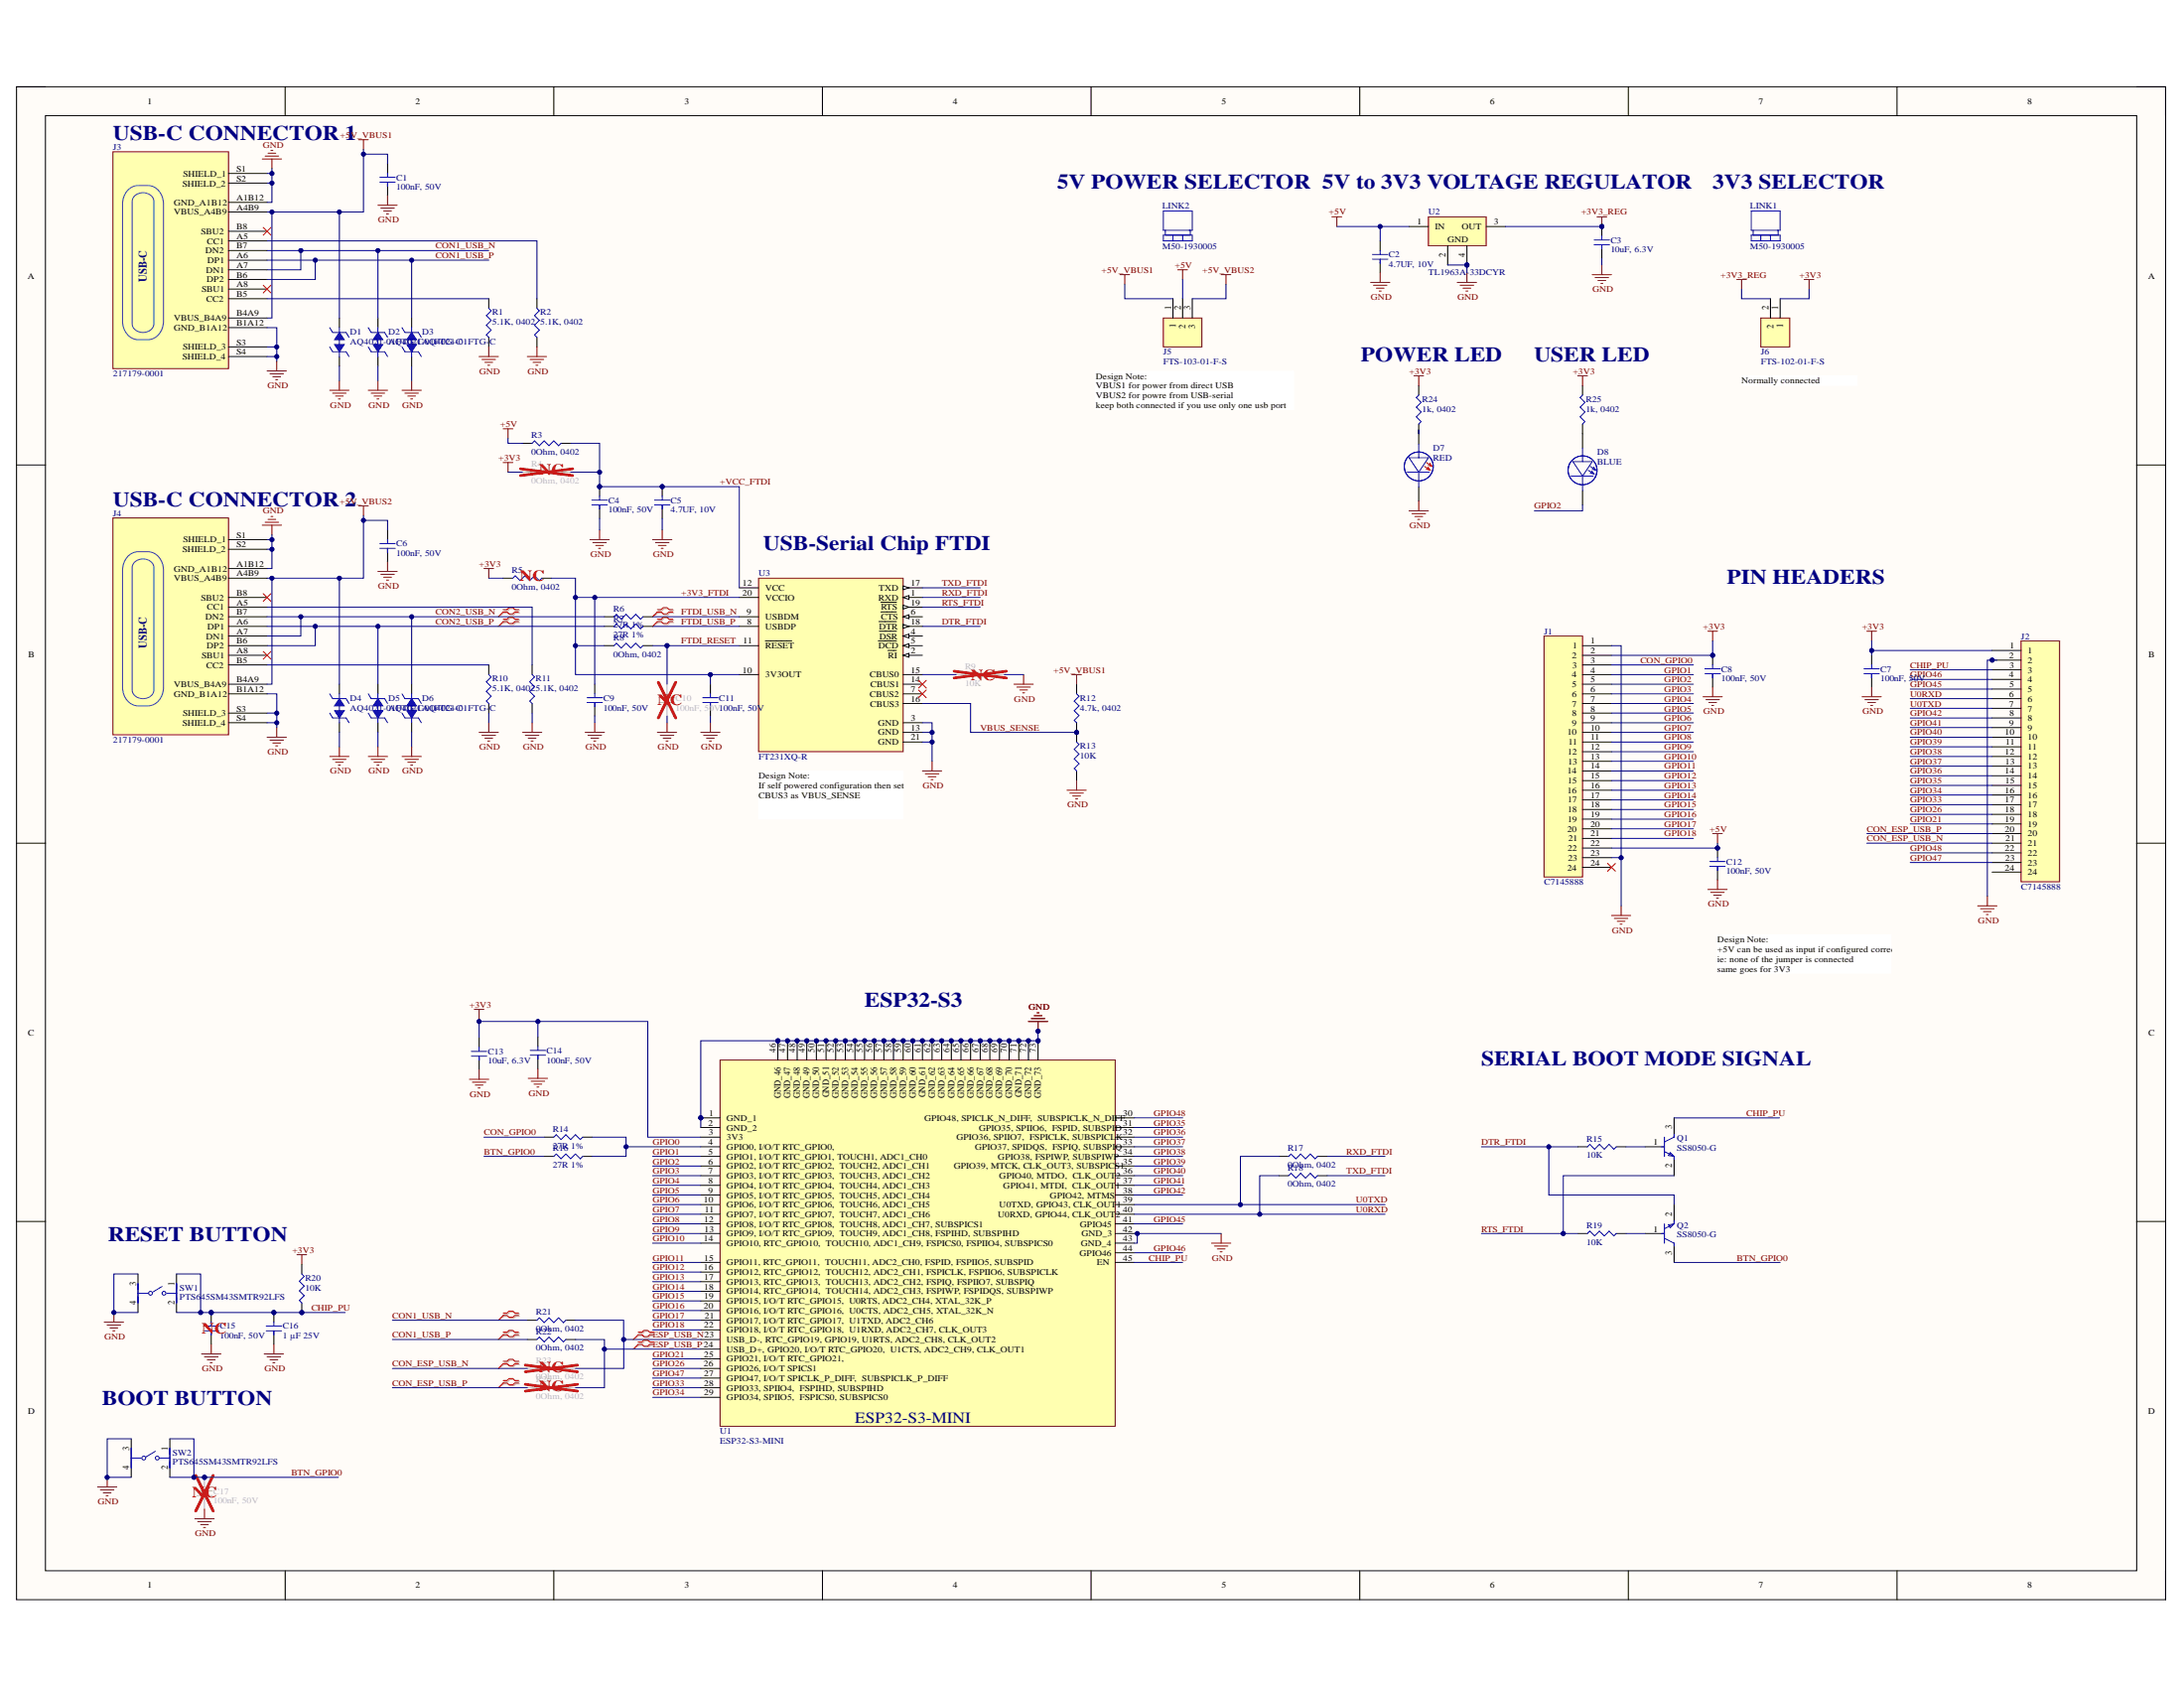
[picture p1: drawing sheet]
# Altium project ESP32-with-USB.PrjPcb
1 sheet, 66 parts. Net scope: global (net labels, ports and power ports of the same name join across sheets).
Board file: ESP32-with-USB_V0.1.PcbDoc

## Sheet ESP32-with-USB.SchDoc
size A2; SheetNumber: 1; SheetTotal: 1

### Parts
C1  100nF, 50V  [CAPC1005X55N]
C2  4.7UF, 10V  [CAPC1005X55N]
C3  10uF, 6.3V  [CAPC1005X55N]
C4  100nF, 50V  [CAPC1005X55N]
C5  4.7UF, 10V  [CAPC1005X55N]
C6  100nF, 50V  [CAPC1005X55N]
C7  100nF, 50V  [CAPC1005X55N]
C8  100nF, 50V  [CAPC1005X55N]
C9  100nF, 50V  [CAPC1005X55N]
C10  100nF, 50V  [CAPC1005X55N]
C11  100nF, 50V  [CAPC1005X55N]
C12  100nF, 50V  [CAPC1005X55N]
C13  10uF, 6.3V  [CAPC1005X55N]
C14  100nF, 50V  [CAPC1005X55N]
C15  100nF, 50V  [CAPC1005X55N]
C16  1 µF 25V  [CAPC1005X55N]
C17  100nF, 50V  [CAPC1005X55N]
D1  AQ4021-01FTG-C  [AQ4021-01FTG-C_0805]
D2  AQ4021-01FTG-C  [AQ4021-01FTG-C_0805]
D3  AQ4021-01FTG-C  [AQ4021-01FTG-C_0805]
D4  AQ4021-01FTG-C  [AQ4021-01FTG-C_0805]
D5  AQ4021-01FTG-C  [AQ4021-01FTG-C_0805]
D6  AQ4021-01FTG-C  [AQ4021-01FTG-C_0805]
D7  RED  [LED_RED_0402]
D8  BLUE  [LED_BLUE_0402]
J1  C7145888  [HDR_1X24_2.54MM]
J2  C7145888  [HDR_1X24_2.54MM]
J3  217179-0001  [FP-2171790001-MFG]
J4  217179-0001  [FP-2171790001-MFG]
J5  FTS-103-01-F-S  [HDR_1X3_1.27MM]
J6  FTS-102-01-F-S  [HDR_1X2_1.27MM]
LINK1  M50-1930005  (mechanical)
LINK2  M50-1930005  (mechanical)
Q1  SS8050-G  [FP-SS8050-G-IPC_B]
Q2  SS8050-G  [FP-SS8050-G-IPC_B]
R1  5.1K, 0402  [RESC1005X37N]
R2  5.1K, 0402  [RESC1005X37N]
R3  0Ohm, 0402  [RESC1005X37N]
R4  0Ohm, 0402  [RESC1005X37N]
R5  0Ohm, 0402  [RESC1005X37N]
R6  27R 1%  [RESC1005X37N]
R7  27R 1%  [RESC1005X37N]
R8  0Ohm, 0402  [RESC1005X37N]
R9  10K  [RESC1005X37N]
R10  5.1K, 0402  [RESC1005X37N]
R11  5.1K, 0402  [RESC1005X37N]
R12  4.7k, 0402  [RESC1005X37N]
R13  10K  [RESC1005X37N]
R14  27R 1%  [RESC1005X37N]
R15  10K  [RESC1005X37N]
R16  27R 1%  [RESC1005X37N]
R17  0Ohm, 0402  [RESC1005X37N]
R18  0Ohm, 0402  [RESC1005X37N]
R19  10K  [RESC1005X37N]
R20  10K  [RESC1005X37N]
R21  0Ohm, 0402  [RESC1005X37N]
R22  0Ohm, 0402  [RESC1005X37N]
R23  0Ohm, 0402  [RESC1005X37N]
R24  1k, 0402  [RESC1005X37N]
R25  1k, 0402  [RESC1005X37N]
R26  0Ohm, 0402  [RESC1005X37N]
SW1  PTS645SM43SMTR92LFS  [FP-PTS645SM43SMTR92LFS-MFG]
SW2  PTS645SM43SMTR92LFS  [FP-PTS645SM43SMTR92LFS-MFG]
U1  ESP32-S3-MINI  [XCVR_ESP32-S3-MINI-1-N8]
U2  TL1963A-33DCYR  [DCY0004A_N]
U3  FT231XQ-R  [FP-QFN-20-IPC_B]

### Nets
+3V3: C7.2 C8.2 C13.2 C14.2 J1.2 J2.1 J6.1 R4.1 R5.1 R20.2 R24.1 R25.1 U1.3(3V3)
+3V3_REG: C3.2 J6.2 U2.3(OUT)
+5V: C2.2 C12.2 J1.22 J5.2 R3.1 U2.1(IN)
+5V_VBUS1: C1.2 D1.2 J3.A4B9(VBUS_A4B9) J3.B4A9(VBUS_B4A9) J5.1 R12.2
+5V_VBUS2: C6.2 D4.2 J4.A4B9(VBUS_A4B9) J4.B4A9(VBUS_B4A9) J5.3
GND: C1.1 C2.1 C3.1 C4.1 C5.1 C6.1 C7.1 C8.1 C9.1 C10.1 C11.1 C12.1 C13.1 C14.1 C15.1 C16.1 C17.1 D1.1 D2.1 D3.1 D4.1 D5.1 D6.1 D7.K- J1.1 J1.23 J2.2 J3.A1B12(GND_A1B12) J3.B1A12(GND_B1A12) J3.S1(SHIELD_1) J3.S2(SHIELD_2) J3.S3(SHIELD_3) J3.S4(SHIELD_4) J4.A1B12(GND_A1B12) J4.B1A12(GND_B1A12) J4.S1(SHIELD_1) J4.S2(SHIELD_2) J4.S3(SHIELD_3) J4.S4(SHIELD_4) R1.2 R2.2 R9.2 R10.2 R11.2 R13.1 SW1.3 SW1.4 SW2.3 SW2.4 U1.1(GND_1) U1.2(GND_2) U1.42(GND_3) U1.43(GND_4) U1.46(GND_46) U1.47(GND_47) U1.48(GND_48) U1.49(GND_49) U1.50(GND_50) U1.51(GND_51) U1.52(GND_52) U1.53(GND_53) U1.54(GND_54) U1.55(GND_55) U1.56(GND_56) U1.57(GND_57) U1.58(GND_58) U1.59(GND_59) U1.60(GND_60) U1.61(GND_61) U1.62(GND_62) U1.63(GND_63) U1.64(GND_64) U1.65(GND_65) U1.66(GND_66) U1.67(GND_67) U1.68(GND_68) U1.69(GND_69) U1.70(GND_70) U1.71(GND_71) U1.72(GND_72) U1.73(GND_73) U2.2(GND) U2.4(GND) U3.3(GND) U3.13(GND) U3.21(GND)
+3V3_FTDI: C9.2 C11.2 R5.2 R8.1 U3.10(3V3OUT) U3.20(VCCIO)
+VCC_FTDI: C4.2 C5.2 R3.2 R4.2 U3.12(VCC)
BTN_GPIO0: C17.2 Q2.3(C) R16.1 SW2.1 SW2.2
CHIP_PU: C15.2 C16.2 J2.3 Q1.3(C) R20.1 SW1.1 SW1.2 U1.45(EN)
CON1_USB_N: D2.2 J3.A7(DN1) J3.B7(DN2) R21.1
CON1_USB_P: D3.2 J3.A6(DP1) J3.B6(DP2) R22.1
CON2_USB_N: D6.2 J4.A7(DN1) J4.B7(DN2) R6.1
CON2_USB_P: D5.2 J4.A6(DP1) J4.B6(DP2) R7.1
CON_ESP_USB_N: J2.21 R23.1
CON_ESP_USB_P: J2.20 R26.1
CON_GPIO0: J1.3 R14.1
DTR_FTDI: Q2.2(E) R15.1 U3.18(~{DTR})
ESP_USB_N: R21.2 R23.2 U1.23(USB_D-,_RTC_GPIO19,_GPIO19,_U1RTS,_ADC2_CH8,_CLK_OUT2)
ESP_USB_P: R22.2 R26.2 U1.24(USB_D+,_GPIO20,_I/O/T_RTC_GPIO20,__U1CTS,_ADC2_CH9,_CLK_OUT1)
FTDI_RESET: C10.2 R8.2 U3.11(~{RESET})
FTDI_USB_N: R6.2 U3.9(USBDM)
FTDI_USB_P: R7.2 U3.8(USBDP)
GPIO0: R14.2 R16.2 U1.4(GPIO0,_I/O/T_RTC_GPIO0,)
GPIO1: J1.4 U1.5(GPIO1,_I/O/T_RTC_GPIO1,_TOUCH1,_ADC1_CH0)
GPIO2: D8.K- J1.5 U1.6(GPIO2,_I/O/T_RTC_GPIO2,__TOUCH2,_ADC1_CH1)
GPIO3: J1.6 U1.7(GPIO3,_I/O/T_RTC_GPIO3,__TOUCH3,_ADC1_CH2)
GPIO4: J1.7 U1.8(GPIO4,_I/O/T_RTC_GPIO4,__TOUCH4,_ADC1_CH3)
GPIO5: J1.8 U1.9(GPIO5,_I/O/T_RTC_GPIO5,__TOUCH5,_ADC1_CH4)
GPIO6: J1.9 U1.10(GPIO6,_I/O/T_RTC_GPIO6,__TOUCH6,_ADC1_CH5)
GPIO7: J1.10 U1.11(GPIO7,_I/O/T_RTC_GPIO7,__TOUCH7,_ADC1_CH6)
GPIO8: J1.11 U1.12(GPIO8,_I/O/T_RTC_GPIO8,__TOUCH8,_ADC1_CH7,_SUBSPICS1)
GPIO9: J1.12 U1.13(GPIO9,_I/O/T_RTC_GPIO9,__TOUCH9,_ADC1_CH8,_FSPIHD,_SUBSPIHD)
GPIO10: J1.13 U1.14(GPIO10,_RTC_GPIO10,__TOUCH10,_ADC1_CH9,_FSPICS0,_FSPIIO4,_SUBSPICS0)
GPIO11: J1.14 U1.15(GPIO11,_RTC_GPIO11,__TOUCH11,_ADC2_CH0,_FSPID,_FSPIIO5,_SUBSPID)
GPIO12: J1.15 U1.16(GPIO12,_RTC_GPIO12,__TOUCH12,_ADC2_CH1,_FSPICLK,_FSPIIO6,_SUBSPICLK)
GPIO13: J1.16 U1.17(GPIO13,_RTC_GPIO13,__TOUCH13,_ADC2_CH2,_FSPIQ,_FSPIIO7,_SUBSPIQ)
GPIO14: J1.17 U1.18(GPIO14,_RTC_GPIO14,__TOUCH14,_ADC2_CH3,_FSPIWP,_FSPIDQS,_SUBSPIWP)
GPIO15: J1.18 U1.19(GPIO15,_I/O/T_RTC_GPIO15,__U0RTS,_ADC2_CH4,_XTAL_32K_P)
GPIO16: J1.19 U1.20(GPIO16,_I/O/T_RTC_GPIO16,__U0CTS,_ADC2_CH5,_XTAL_32K_N)
GPIO17: J1.20 U1.21(GPIO17,_I/O/T_RTC_GPIO17,__U1TXD,_ADC2_CH6)
GPIO18: J1.21 U1.22(GPIO18,_I/O/T_RTC_GPIO18,__U1RXD,_ADC2_CH7,_CLK_OUT3)
GPIO21: J2.19 U1.25(GPIO21,_I/O/T_RTC_GPIO21,)
GPIO26: J2.18 U1.26(GPIO26,_I/O/T_SPICS1)
GPIO33: J2.17 U1.28(GPIO33,_SPIIO4,__FSPIHD,_SUBSPIHD)
GPIO34: J2.16 U1.29(GPIO34,_SPIIO5,__FSPICS0,_SUBSPICS0)
GPIO35: J2.15 U1.31(GPIO35,_SPIIO6,__FSPID,_SUBSPID)
GPIO36: J2.14 U1.32(GPIO36,_SPIIO7,__FSPICLK,_SUBSPICLK)
GPIO37: J2.13 U1.33(GPIO37,_SPIDQS,__FSPIQ,_SUBSPIQ)
GPIO38: J2.12 U1.34(GPIO38,_FSPIWP,_SUBSPIWP)
GPIO39: J2.11 U1.35(GPIO39,_MTCK,_CLK_OUT3,_SUBSPICS1)
GPIO40: J2.10 U1.36(GPIO40,_MTDO,__CLK_OUT2)
GPIO41: J2.9 U1.37(GPIO41,_MTDI,__CLK_OUT1)
GPIO42: J2.8 U1.38(GPIO42,_MTMS)
GPIO45: J2.5 U1.41(GPIO45)
GPIO46: J2.4 U1.44(GPIO46)
GPIO47: J2.23 U1.27(GPIO47,_I/O/T_SPICLK_P_DIFF,__SUBSPICLK_P_DIFF)
GPIO48: J2.22 U1.30(GPIO48,_SPICLK_N_DIFF,__SUBSPICLK_N_DIFF)
RTS_FTDI: Q1.2(E) R19.1 U3.19(~{RTS})
RXD_FTDI: R17.2 U3.1(RXD)
TXD_FTDI: R18.2 U3.17(TXD)
U0RXD: J2.6 R18.1 U1.40(U0RXD,_GPIO44,_CLK_OUT2)
U0TXD: J2.7 R17.1 U1.39(U0TXD,_GPIO43,_CLK_OUT1)
VBUS_SENSE: R12.1 R13.2 U3.16(CBUS3)
NetD7_A+: D7.A+ R24.2
NetD8_A+: D8.A+ R25.2
NetJ3_A5: J3.A5(CC1) R2.1
NetJ3_B5: J3.B5(CC2) R1.1
NetJ4_A5: J4.A5(CC1) R11.1
NetJ4_B5: J4.B5(CC2) R10.1
NetQ1_1: Q1.1(B) R15.2
NetQ2_1: Q2.1(B) R19.2
NetR9_1: R9.1 U3.15(CBUS0)

Not connected (* = marked no-connect by the designer): J1 24*; J2 24; J3 A8(SBU1)* B8(SBU2)*; J4 A8(SBU1)* B8(SBU2)*; U3 2(~{RI}) 4(~{DSR}) 5(~{DCD}) 6(~{CTS}) 7(CBUS2)* 14(CBUS1)*

### Layout directives
differential pair; differential pair class DIFF90: CON1_USB_N, CON1_USB_P, CON2_USB_N, CON2_USB_P, CON_ESP_USB_N, CON_ESP_USB_P, ESP_USB_N, ESP_USB_P, FTDI_USB_N, FTDI_USB_P

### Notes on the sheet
- (near J3) USB-C CONNECTOR 1
- 5V POWER SELECTOR
- 5V to 3V3 VOLTAGE REGULATOR
- 3V3 SELECTOR
- Design Note:
  VBUS1 for power from direct USB
  VBUS2 for powre from USB-serial
  keep both connected if you use only one usb port
- Normally connected
- (near J4) USB-C CONNECTOR 2
- (near R4) NC
- PIN HEADERS
- (near U3) USB-Serial Chip FTDI
- (near R5) NC
- (near R9) NC
- (near C10) NC
- (near U3) Design Note:
  If self powered configuration then set CBUS3 as VBUS_SENSE
- Design Note:
  +5V can be used as input if configured correctly. ie: none of the jumper is connected
  same goes for 3V3
- ESP32-S3
- SERIAL BOOT MODE SIGNAL
- RESET BUTTON
- (near C15) NC
- (near R23) NC
- (near R24) POWER LED
- (near R25) USER LED
- BOOT BUTTON
- (near R26) NC
- (near C17) NC

## Assembly variants
Prototype: not fitted C10 C17 R4 R9 R23 R26
